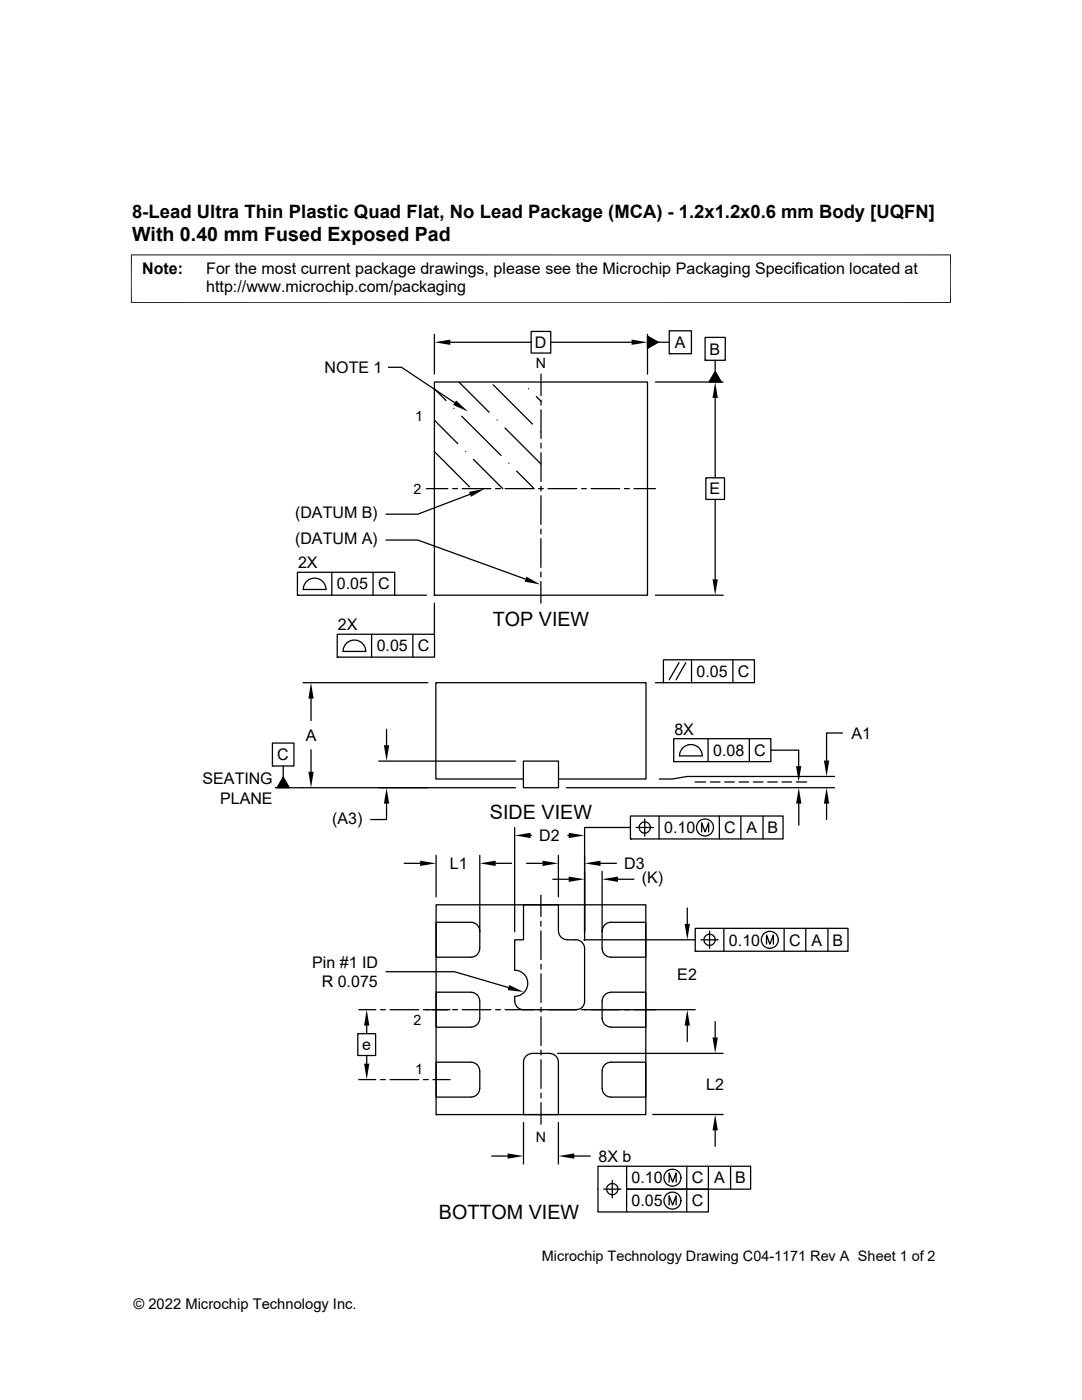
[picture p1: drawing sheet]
<svg xmlns="http://www.w3.org/2000/svg" width="216mm" height="279mm" viewBox="0 0 216 279" stroke-linecap="round" stroke-linejoin="round" font-family="sans-serif">
<g fill="none" stroke="#000" stroke-width=".25">
<path d="M77.5 73.3h2.6l10.6 7.1M86.7 77.6l2.3 2.3M86.7 66.7v8M86.7 76.2h42.5v42.6h-42.5zM89.9 68.3h16.1M91.6 76.2l6 6.1M98.4 76.8l7.8 7.8M105.5 77.6h.1M106 66.1h3.9v4.4h-3.9zM107 79.1l.9 1M107.9 74.7v4.2M107.9 79.9v.9"/>
<path d="M109.9 68.3h16.1M129.2 67.1l2.1 1.2-2.1 1.2zM129.2 66.7v8M130.8 76.2h13.5M131.3 68.3h2.2M133.5 66h4.5v4.6h-4.5zM133.5 70.6h.1M140.7 67.3h4v4.6h-4zM140.7 71.9h.1M142.7 74.1l1.2 2.1h-2.4zM142.7 71.9v2.2M142.7 79.4v16"/>
<path d="M85.1 97.5h4.3M86.7 83.9l4.6 4.6M86.7 90.1l7 7.1M90.3 97.5h1M90.6 81.5h.1M92.1 83.1l7.9 7.8M92.2 97.5h5.7M92.9 90.1h.1M93.8 98.7l-10.4 3.9h-6.4M94.5 91.7l5.8 5.8M98.9 97.5h.9M99.2 83.8h.1"/>
<path d="M100.8 85.4l7.1 7.2M100.8 97.5h5.7M101.5 92.5h.1M103.1 94l3.5 3.5M107.5 97.5h.9M107.8 86.2h.1M107.9 81.8v5.7M107.9 88.5v.9M107.9 90.4v5.7M107.9 97v1M107.9 98.9v5.7M109.4 97.5h5.7"/>
<path d="M116 97.5h1M117.9 97.5h5.8M124.6 97.5h1M126.5 97.5h4.3M140.8 95.4h3.8v4.3h-3.8zM142.7 99.7v15.9M59.4 114.2h19.4v4.6h-19.4zM59.4 118.8h.1M61.3 115.9a2.27 2.27 0 0 1 2.4-.3 2.27 2.27 0 0 1 1.3 2h-4.5l.2-.9zM66.2 114.2v4.6M74.4 114.2v4.6M77 107.8h6.4l21.4 7.8"/>
<path d="M78.7 118.8h6.4M86.7 118.8h.1M107.9 105.6v1M107.9 107.5v5.7M107.9 114.2v.9M107.9 116.1v4.3M130.8 118.8h13.5M60.5 136.2h24.9M62.1 139.4v4.4M67.3 126.6h19.4v4.5h-19.4zM67.3 131.1h.1M69.2 128.3a2.27 2.27 0 0 1 2.5-.3 2.27 2.27 0 0 1 1.3 2h-4.5l.2-.9z"/>
<path d="M74.1 126.6v4.5M82.4 126.6v4.5M86.7 120.4v6.2M130.8 136.2h1.6M132.4 131.7h18.1v4.5h-18.1zM135.5 132.2l-2 3.5M136.8 132.2l-1.9 3.5M138 131.7v4.5M146.2 131.7v4.5M54.4 148.3h4.3v4.6h-4.3zM54.4 152.9h.1M54.9 157.2h47.9"/>
<path d="M56.5 152.9v2.2M56.5 155.1l1.2 2.1h-2.4zM62.1 149.6v4.4M75.6 151.9h27.2M77.1 145.5v3.2M104.4 151.9h7v5.3h-7zM104.4 155.5h-17.4v-19.3h41.9v19.3h-17.5M113 157.2h53.5M134.4 147.4h19.4v4.6h-19.4zM134.4 152h.1M136.4 149.1a2.27 2.27 0 0 1 2.4-.3 2.27 2.27 0 0 1 1.3 2.1h-4.5l.2-1zM138.7 156.1h2.1"/>
<path d="M141.3 147.4v4.6M141.8 156.1h1.9M144.6 156.1h1.9M147.5 156.1h1.9M149.5 147.4v4.6M150.3 156.1h1.9M153.2 156.1h1.9M153.8 149.7h5.6v3.2M156 156.1h1.9M158.9 156.1h2.1M166.5 155h-29.4l-3 .5h-2.5M168.1 146.3h-3.2v5.5"/>
<path d="M77.1 160.4v3.2h-3.1M80.7 172.3h3.1M87 170.7v8.3M95.7 170.7v18.6a1.73 1.73 0 0 1-1.7 1.7h-7v-6.9h7a1.73 1.73 0 0 1 1.7 1.7M98.9 172.3h3.2M102.7 165.1v20.9M105.1 172.3h3.1M105.9 166.7h.2M107.9 178.6v4.3M110.3 175.5h3.2M111.4 170.7v8.3M113.3 166.7h.2"/>
<path d="M119.8 172.3h3.2M120.1 173.9v15.4M123.3 175.5h3.2M125.8 162.9h30.5v4.5h-30.5zM125.8 167.4h.1M125.8 165.1h-9.2v22.6M126.9 165.1h3.5M128.7 163.4v3.5M131.5 162.9v4.5M140 166v-1.8l.7 1.8 .7-1.8v1.8M143.5 162.9v4.5M147.8 162.9v4.5"/>
<path d="M152.3 162.9v4.5M159.4 160.4v4.3M164.9 160.4v3.2M77 193.9h13.7l10.8 3.2M87 180.6h41.9v41.8h-41.9zM94 198h-7v7h7a1.77 1.77 0 0 0 1.7-1.8v-3.4a1.73 1.73 0 0 0-1.7-1.8M107.9 185.8v5.7M107.9 183.9v.9M107.9 192.4v1M107.9 194.4v5.7M113.2 187.6h1.7a1.73 1.73 0 0 1 1.7 1.7v10.5M113.2 187.5a1.73 1.73 0 0 1-1.8-1.7v-5.2h-6.9v7h-1.8v6a2.6 2.6 0 0 1 2.6 2.6 2.6 2.6 0 0 1-2.6 2.6v1a1.77 1.77 0 0 0 1.8 1.7"/>
<path d="M116.5 187.6h22.2M116.6 199.7a1.6 1.6 0 0 1-1.6 1.8M120.1 199.8v3.4M120.2 185.8a1.73 1.73 0 0 1 1.7-1.7h7v6.9h-7a1.73 1.73 0 0 1-1.7-1.7M121.9 198a1.73 1.73 0 0 0-1.7 1.8M121.9 198h7v7h-7a1.73 1.73 0 0 1-1.7-1.8M137.1 181.2v3.2M138.7 185.3h30.5v4.5h-30.5zM138.7 189.8h.1M139.9 187.6h3.4M141.6 185.8v3.5M144.4 185.3v4.5"/>
<path d="M153 188.4v-1.8l.6 1.8 .7-1.8v1.8M156.5 185.3v4.5M160.8 185.3v4.5M165.2 185.3v4.5M71.4 206.3h3.6v4.4h-3.6zM71.6 201.5h3.4M71.6 215.5h3.4M73.2 204.7v1.6M73.2 210.7v1.6M75.9 201.5h1M75.9 215.5h1M77.8 201.5h5.7"/>
<path d="M77.8 215.5h5.7M84.5 201.5h5.3M84.5 215.5h.9M86.4 215.5h3.4M87 212h7a1.73 1.73 0 0 1 1.7 1.7v3.5a1.73 1.73 0 0 1-1.7 1.7h-7zM90.3 201.5h1M92.2 201.5h5.7M98.9 201.5h.9M100.8 201.5h14.3M106.2 210.2h3.5M107.9 201v1M107.9 202.9v5.7"/>
<path d="M107.9 209.6v.9M107.9 211.5v5.7M107.9 218.2v.9M109.7 210.2a1.73 1.73 0 0 1 1.7 1.8v10.4h-6.9v-10.4a1.73 1.73 0 0 1 1.7-1.8M111.3 210.2h33M116 201.5h22.7M120.1 213.7v3.5M120.2 213.7a1.73 1.73 0 0 1 1.7-1.7h7v6.9h-7a1.73 1.73 0 0 1-1.7-1.7M137.1 204.7v3.2M142.7 203.9v3.2M87 222.4h.1M98.1 230.7h3.2"/>
<path d="M104.5 224v8.3M107.9 220.1v4.3M111.4 224v8.3M114.6 230.7h3.2M120.5 237.3h3.4M121 237.3a1.14 1.14 0 0 1 1.6-1.1 1.14 1.14 0 0 1 .4 1.8 1.14 1.14 0 0 1-1.9-.3v-.4M122.2 235.6v3.4M125 232.7v4.6h16.4v4.6h-22.1v-9.2h30.5v4.6h-24.8v4.6M130.2 222.4h14.1M133.5 235.9v-1.8l.7 1.8 .7-1.8v1.8M137 232.7v9.2M141.4 232.7v4.6"/>
<path d="M142.7 225.6v3.2M145.8 232.7v4.6M133.5 240.5v-1.8l.7 1.8 .7-1.8v1.8"/>
<circle cx="128.7" cy="165.1" r="1.12"/>
<circle cx="140.7" cy="165.1" r="1.69"/>
<circle cx="141.6" cy="187.6" r="1.12"/>
<circle cx="153.6" cy="187.6" r="1.69"/>
<circle cx="134.2" cy="235" r="1.69"/>
<circle cx="134.2" cy="239.6" r="1.69"/>
</g>
<g fill="#000">
<path d="M86.7 68.3l3.2-.5v1zM91 79.9l2.4 2.2-3-1.3zM126 67.8l3.2 .5-3.2 .5zM129.2 67.1l2.1 1.2-2.1 1.2zM142.7 76.2l.5 3.2h-1zM142.7 74.1l1.2 2.1h-2.4zM93.6 98.2l3.2-.7-2.8 1.6zM105 115.1l2.8 1.5-3.1-.5zM142.2 115.6h1l-.5 3.2zM62.1 136.2l.5 3.2h-1.1zM56.5 155.1l1.2 2.1h-2.4zM61.5 154h1.1l-.5 3.2z"/>
<path d="M76.6 148.7h1.1l-.6 3.2zM158.8 152.9h1.1l-.5 3.2zM164.4 151.8h1.1l-.6 3.2zM77.1 157.2l.6 3.2h-1.1zM83.8 171.8l3.2 .5-3.2 .5zM95.7 172.3l3.2-.5v1zM102.7 166.7l3.2-.5v1.1zM108.2 171.8l3.2 .5-3.2 .5zM113.5 166.2l3.1 .5-3.1 .6zM113.5 174.9l3.1 .6-3.1 .5zM116.6 172.3l3.2-.5v1zM120.1 175.5l3.2-.6v1.1z"/>
<path d="M159.4 157.2l.5 3.2h-1zM164.9 157.2l.6 3.2h-1.1zM101.6 196.6l2.9 1.4-3.2-.4zM136.6 184.4h1.1l-.6 3.2zM73.2 201.5l.5 3.2h-1.1zM72.6 212.3h1.1l-.5 3.2zM137.1 201.5l.6 3.2h-1.1zM142.2 207.1h1l-.5 3.1zM101.3 230.2l3.2 .5-3.2 .5zM111.4 230.7l3.2-.5v1zM142.7 222.4l.5 3.2h-1z"/>
</g>
<path d="M26.1 50.9h163.7M26.2 50.8v9.7M189.7 50.8v9.7M26.1 60.4h163.7" fill="none" stroke="#000" stroke-width=".2"/>
<g font-size="3.9">
<text x="26.4" y="48">With 0.40 mm Fused Exposed Pad</text>
<text x="98.3" y="124.9">TOP VIEW</text>
<text x="97.8" y="163.4">SIDE VIEW</text>
<text x="87.6" y="243.2">BOTTOM VIEW</text>
</g>
<text font-size="3.7" x="26.4" y="43.5">8-Lead Ultra Thin Plastic Quad Flat, No Lead Package (MCA) - 1.2x1.2x0.6 mm Body [UQFN]</text>
<g font-size="3.2">
<text x="28.4" y="54.6">Note:</text>
<text x="41.1" y="58.3">http://www.microchip.com/packaging</text>
<text x="41.1" y="54.6">For the most current package drawings, please see the Microchip Packaging Specification located at</text>
<text x="106.7" y="69.4">D</text>
<text x="134.7" y="69.4">A</text>
<text x="141.6" y="70.8">B</text>
<text x="64.8" y="74.4">NOTE 1</text>
<text x="141.6" y="98.7">E</text>
<text x="58.9" y="103.4">(DATUM B)</text>
<text x="58.9" y="108.6">(DATUM A)</text>
<text x="59.5" y="113.4">2X</text>
<text x="67.2" y="117.6">0.05</text>
<text x="75.4" y="117.6">C</text>
<text x="67.4" y="125.8">2X</text>
<text x="75.2" y="130">0.05</text>
<text x="83.4" y="130">C</text>
<text x="139" y="135.1">0.05</text>
<text x="147.2" y="135.1">C</text>
<text x="61" y="147.9">A</text>
<text x="134.6" y="146.7">8X</text>
<text x="169.9" y="147.4">A1</text>
<text x="55.3" y="151.7">C</text>
<text x="142.3" y="150.8">0.08</text>
<text x="150.5" y="150.9">C</text>
<text x="40.4" y="156.5">SEATING</text>
<text x="43.9" y="160.4">PLANE</text>
<text x="66.3" y="164.4">(A3)</text>
<text x="107.6" y="167.9">D2</text>
<text x="132.5" y="166.3">0.10</text>
<text x="144.5" y="166.3">C</text>
<text x="149" y="166.3">A</text>
<text x="153.2" y="166.3">B</text>
<text x="89.8" y="173.4">L1</text>
<text x="124.5" y="173.4">D3</text>
<text x="128.1" y="176.3">(K)</text>
<text x="145.5" y="188.7">0.10</text>
<text x="157.5" y="188.7">C</text>
<text x="161.9" y="188.7">A</text>
<text x="166.1" y="188.7">B</text>
<text x="62.3" y="193.1">Pin #1 ID</text>
<text x="64.2" y="197">R 0.075</text>
<text x="135.1" y="195.7">E2</text>
<text x="72.3" y="209.6">e</text>
<text x="140.9" y="217.5">L2</text>
<text x="119.4" y="231.8">8X b</text>
<text x="126" y="236.2">0.10</text>
<text x="138" y="236.2">C</text>
<text x="142.5" y="236.2">A</text>
<text x="146.7" y="236.2">B</text>
<text x="126" y="240.7">0.05</text>
<text x="138" y="240.7">C</text>
</g>
<g font-size="2.9">
<text x="108.1" y="251.7">Microchip Technology Drawing C04-1171 Rev A Sheet 1 of 2</text>
<text x="26.6" y="261.3">© 2022 Microchip Technology Inc.</text>
</g>
<g font-size="2.8">
<text x="106.9" y="73.5">N</text>
<text x="82.8" y="83.9">1</text>
<text x="82.5" y="98.5">2</text>
<text x="82.5" y="204.5">2</text>
<text x="82.8" y="214.3">1</text>
<text x="106.9" y="227.9">N</text>
</g>
</svg>
